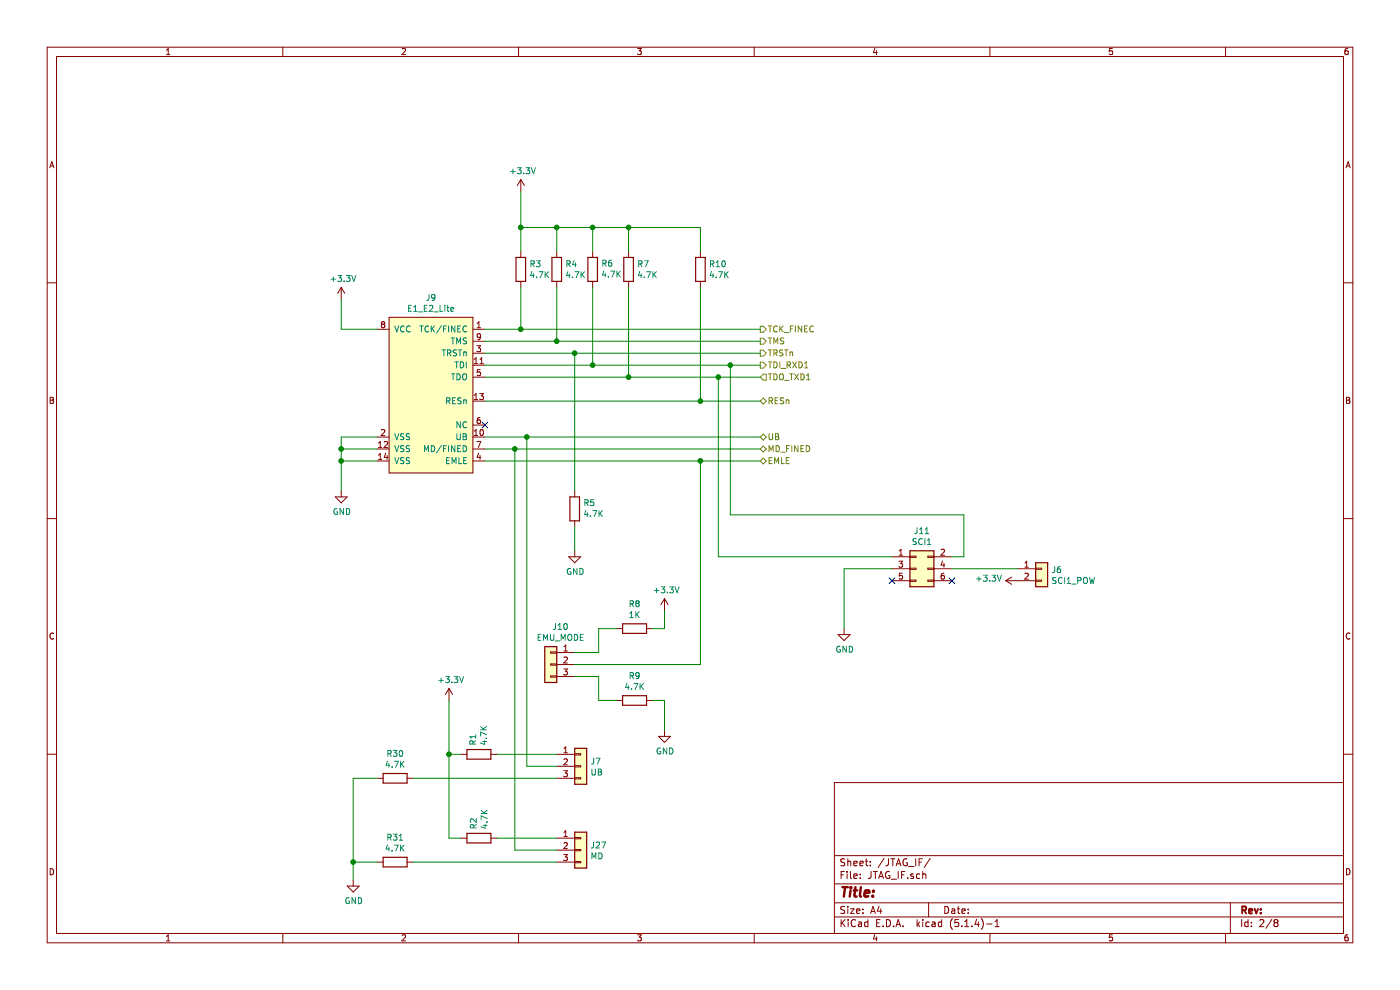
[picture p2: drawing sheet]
EESchema Schematic File Version 4
LIBS:rx72t_100_pga_usb-cache
EELAYER 30 0
EELAYER END
$Descr A4 11693 8268
encoding utf-8
Sheet 2 8
Title ""
Date ""
Rev ""
Comp ""
Comment1 ""
Comment2 ""
Comment3 ""
Comment4 ""
$EndDescr
$Comp
L renesas:E1_E2_Lite J9
U 1 1
P 3600 3300
F 0 "J9" H 3600 4115 50  0000 C CNN
F 1 "E1_E2_Lite" H 3600 4024 50  0000 C CNN
F 2 "Connector_IDC:IDC-Header_2x07_P2.54mm_Vertical" H 3600 4000 50  0001 C CNN
F 3 "" H 3600 4000 50  0001 C CNN
	1    3600 3300
	1    0    0    -1  
$EndComp
Wire Wire Line
	3150 3650 2850 3650
Wire Wire Line
	2850 3650 2850 3750
Wire Wire Line
	3150 3750 2850 3750
Wire Wire Line
	3150 3850 2850 3850
Wire Wire Line
	2850 3850 2850 3750
Connection ~ 2850 3750
Wire Wire Line
	2850 3850 2850 4100
Connection ~ 2850 3850
$Comp
L power:GND #PWR022
U 1 1
P 2850 4100
F 0 "#PWR022" H 2850 3850 50  0001 C CNN
F 1 "GND" H 2855 3927 50  0000 C CNN
F 2 "" H 2850 4100 50  0001 C CNN
F 3 "" H 2850 4100 50  0001 C CNN
	1    2850 4100
	1    0    0    -1  
$EndComp
Wire Wire Line
	4050 2750 4350 2750
Wire Wire Line
	4050 2850 4650 2850
Wire Wire Line
	4050 3050 4950 3050
Wire Wire Line
	4050 3150 5250 3150
Wire Wire Line
	4050 3350 5850 3350
Text HLabel 6350 2750 2    50   Output ~ 0
TCK_FINEC
Text HLabel 6350 2850 2    50   Output ~ 0
TMS
Text HLabel 6350 2950 2    50   Output ~ 0
TRSTn
Text HLabel 6350 3050 2    50   Output ~ 0
TDI_RXD1
Text HLabel 6350 3150 2    50   Input ~ 0
TDO_TXD1
Text HLabel 6350 3350 2    50   BiDi ~ 0
RESn
Text HLabel 6350 3650 2    50   BiDi ~ 0
UB
Text HLabel 6350 3750 2    50   BiDi ~ 0
MD_FINED
Text HLabel 6350 3850 2    50   BiDi ~ 0
EMLE
$Comp
L akizuki:R R3
U 1 1
P 4350 2250
F 0 "R3" V 4304 2320 50  0000 L CNN
F 1 "4.7K" V 4395 2320 50  0000 L CNN
F 2 "Resistor_SMD:R_0603_1608Metric_Pad1.05x0.95mm_HandSolder" H 4350 2180 50  0001 C CNN
F 3 "" V 4350 2250 50  0001 C CNN
	1    4350 2250
	0    1    1    0   
$EndComp
$Comp
L akizuki:R R4
U 1 1
P 4650 2250
F 0 "R4" V 4604 2320 50  0000 L CNN
F 1 "4.7K" V 4695 2320 50  0000 L CNN
F 2 "Resistor_SMD:R_0603_1608Metric_Pad1.05x0.95mm_HandSolder" H 4650 2180 50  0001 C CNN
F 3 "" V 4650 2250 50  0001 C CNN
	1    4650 2250
	0    1    1    0   
$EndComp
$Comp
L akizuki:R R6
U 1 1
P 4950 2250
F 0 "R6" V 4996 2180 50  0000 R CNN
F 1 "4.7K" V 4905 2180 50  0000 R CNN
F 2 "Resistor_SMD:R_0603_1608Metric_Pad1.05x0.95mm_HandSolder" H 4950 2180 50  0001 C CNN
F 3 "" V 4950 2250 50  0001 C CNN
	1    4950 2250
	0    -1   -1   0   
$EndComp
$Comp
L akizuki:R R7
U 1 1
P 5250 2250
F 0 "R7" V 5204 2320 50  0000 L CNN
F 1 "4.7K" V 5295 2320 50  0000 L CNN
F 2 "Resistor_SMD:R_0603_1608Metric_Pad1.05x0.95mm_HandSolder" H 5250 2180 50  0001 C CNN
F 3 "" V 5250 2250 50  0001 C CNN
	1    5250 2250
	0    1    1    0   
$EndComp
Wire Wire Line
	4350 2400 4350 2750
Connection ~ 4350 2750
Wire Wire Line
	4350 2750 6350 2750
Wire Wire Line
	4650 2400 4650 2850
Connection ~ 4650 2850
Wire Wire Line
	4650 2850 6350 2850
Wire Wire Line
	5250 2400 5250 3150
Connection ~ 5250 3150
Wire Wire Line
	4050 2950 4800 2950
Wire Wire Line
	4950 2400 4950 3050
Connection ~ 4950 3050
$Comp
L akizuki:R R5
U 1 1
P 4800 4250
F 0 "R5" V 4846 4180 50  0000 R CNN
F 1 "4.7K" V 4755 4180 50  0000 R CNN
F 2 "Resistor_SMD:R_0603_1608Metric_Pad1.05x0.95mm_HandSolder" H 4800 4180 50  0001 C CNN
F 3 "" V 4800 4250 50  0001 C CNN
	1    4800 4250
	0    -1   -1   0   
$EndComp
Wire Wire Line
	4800 4100 4800 2950
Connection ~ 4800 2950
Wire Wire Line
	4800 2950 6350 2950
Wire Wire Line
	4350 2100 4350 1900
Wire Wire Line
	4350 1900 4650 1900
Wire Wire Line
	4650 1900 4650 2100
Wire Wire Line
	4950 1900 4950 2100
Connection ~ 4650 1900
Wire Wire Line
	4950 1900 5250 1900
Wire Wire Line
	5250 1900 5250 2100
Connection ~ 4950 1900
Wire Wire Line
	4800 4400 4800 4600
$Comp
L power:GND #PWR025
U 1 1
P 4800 4600
F 0 "#PWR025" H 4800 4350 50  0001 C CNN
F 1 "GND" H 4805 4427 50  0000 C CNN
F 2 "" H 4800 4600 50  0001 C CNN
F 3 "" H 4800 4600 50  0001 C CNN
	1    4800 4600
	1    0    0    -1  
$EndComp
Wire Wire Line
	4350 1900 4350 1600
$Comp
L power:+3.3V #PWR024
U 1 1
P 4350 1600
F 0 "#PWR024" H 4350 1450 50  0001 C CNN
F 1 "+3.3V" H 4365 1773 50  0000 C CNN
F 2 "" H 4350 1600 50  0001 C CNN
F 3 "" H 4350 1600 50  0001 C CNN
	1    4350 1600
	1    0    0    -1  
$EndComp
$Comp
L Connector_Generic:Conn_01x03 J?
U 1 1
P 4600 5550
AR Path="/61044A6A/61170838" Ref="J?"  Part="1" 
AR Path="/6106749E/61170838" Ref="J10"  Part="1" 
F 0 "J10" H 4518 5867 50  0000 C CNN
F 1 "EMU_MODE" H 4518 5776 50  0000 C CNN
F 2 "Connector_PinHeader_2.54mm:PinHeader_1x03_P2.54mm_Vertical" H 4600 5550 50  0001 C CNN
F 3 "~" H 4600 5550 50  0001 C CNN
	1    4600 5550
	-1   0    0    -1  
$EndComp
Wire Wire Line
	4800 5450 5000 5450
Wire Wire Line
	5000 5450 5000 5250
Wire Wire Line
	5000 5250 5150 5250
Wire Wire Line
	4800 5650 5000 5650
Wire Wire Line
	5000 5650 5000 5850
Wire Wire Line
	5000 5850 5150 5850
$Comp
L akizuki:R R?
U 1 1
P 5300 5250
AR Path="/61044A6A/61170845" Ref="R?"  Part="1" 
AR Path="/6106749E/61170845" Ref="R8"  Part="1" 
F 0 "R8" H 5300 5457 50  0000 C CNN
F 1 "1K" H 5300 5366 50  0000 C CNN
F 2 "Resistor_SMD:R_0603_1608Metric_Pad1.05x0.95mm_HandSolder" H 5300 5180 50  0001 C CNN
F 3 "" V 5300 5250 50  0001 C CNN
	1    5300 5250
	1    0    0    -1  
$EndComp
$Comp
L akizuki:R R?
U 1 1
P 5300 5850
AR Path="/61044A6A/6117084B" Ref="R?"  Part="1" 
AR Path="/6106749E/6117084B" Ref="R9"  Part="1" 
F 0 "R9" H 5300 6057 50  0000 C CNN
F 1 "4.7K" H 5300 5966 50  0000 C CNN
F 2 "Resistor_SMD:R_0603_1608Metric_Pad1.05x0.95mm_HandSolder" H 5300 5780 50  0001 C CNN
F 3 "" V 5300 5850 50  0001 C CNN
	1    5300 5850
	1    0    0    -1  
$EndComp
Wire Wire Line
	5450 5850 5550 5850
Wire Wire Line
	5550 5850 5550 6100
Wire Wire Line
	5450 5250 5550 5250
Wire Wire Line
	5550 5250 5550 5100
$Comp
L power:+3.3V #PWR?
U 1 1
P 5550 5100
AR Path="/61044A6A/61170855" Ref="#PWR?"  Part="1" 
AR Path="/6106749E/61170855" Ref="#PWR026"  Part="1" 
F 0 "#PWR026" H 5550 4950 50  0001 C CNN
F 1 "+3.3V" H 5565 5273 50  0000 C CNN
F 2 "" H 5550 5100 50  0001 C CNN
F 3 "" H 5550 5100 50  0001 C CNN
	1    5550 5100
	1    0    0    -1  
$EndComp
Wire Wire Line
	4800 5550 5850 5550
Wire Wire Line
	5850 5550 5850 3850
Connection ~ 5850 3850
Wire Wire Line
	5850 3850 6350 3850
$Comp
L power:GND #PWR020
U 1 1
P 2950 7350
F 0 "#PWR020" H 2950 7100 50  0001 C CNN
F 1 "GND" H 2955 7177 50  0000 C CNN
F 2 "" H 2950 7350 50  0001 C CNN
F 3 "" H 2950 7350 50  0001 C CNN
	1    2950 7350
	1    0    0    -1  
$EndComp
$Comp
L akizuki:R R1
U 1 1
P 4000 6300
F 0 "R1" V 4046 6230 50  0000 R CNN
F 1 "4.7K" V 3955 6230 50  0000 R CNN
F 2 "Resistor_SMD:R_0603_1608Metric_Pad1.05x0.95mm_HandSolder" H 4000 6230 50  0001 C CNN
F 3 "" V 4000 6300 50  0001 C CNN
	1    4000 6300
	-1   0    0    1   
$EndComp
$Comp
L akizuki:R R2
U 1 1
P 4000 7000
F 0 "R2" V 3954 7070 50  0000 L CNN
F 1 "4.7K" V 4045 7070 50  0000 L CNN
F 2 "Resistor_SMD:R_0603_1608Metric_Pad1.05x0.95mm_HandSolder" H 4000 6930 50  0001 C CNN
F 3 "" V 4000 7000 50  0001 C CNN
	1    4000 7000
	1    0    0    -1  
$EndComp
$Comp
L power:+3.3V #PWR023
U 1 1
P 3750 5850
F 0 "#PWR023" H 3750 5700 50  0001 C CNN
F 1 "+3.3V" H 3765 6023 50  0000 C CNN
F 2 "" H 3750 5850 50  0001 C CNN
F 3 "" H 3750 5850 50  0001 C CNN
	1    3750 5850
	1    0    0    -1  
$EndComp
Wire Wire Line
	4050 3850 5850 3850
Wire Wire Line
	3150 2750 2850 2750
Wire Wire Line
	2850 2750 2850 2500
$Comp
L power:+3.3V #PWR021
U 1 1
P 2850 2500
F 0 "#PWR021" H 2850 2350 50  0001 C CNN
F 1 "+3.3V" H 2865 2673 50  0000 C CNN
F 2 "" H 2850 2500 50  0001 C CNN
F 3 "" H 2850 2500 50  0001 C CNN
	1    2850 2500
	1    0    0    -1  
$EndComp
$Comp
L akizuki:R R10
U 1 1
P 5850 2250
F 0 "R10" V 5804 2320 50  0000 L CNN
F 1 "4.7K" V 5895 2320 50  0000 L CNN
F 2 "Resistor_SMD:R_0603_1608Metric_Pad1.05x0.95mm_HandSolder" H 5850 2180 50  0001 C CNN
F 3 "" V 5850 2250 50  0001 C CNN
	1    5850 2250
	0    1    1    0   
$EndComp
Wire Wire Line
	5250 1900 5850 1900
Wire Wire Line
	5850 1900 5850 2100
Connection ~ 5250 1900
Wire Wire Line
	5850 2400 5850 3350
Connection ~ 5850 3350
Wire Wire Line
	5850 3350 6350 3350
NoConn ~ 4050 3550
Connection ~ 4350 1900
Wire Wire Line
	4650 1900 4950 1900
$Comp
L Connector_Generic:Conn_02x03_Odd_Even J11
U 1 1
P 7650 4750
F 0 "J11" H 7700 5067 50  0000 C CNN
F 1 "SCI1" H 7700 4976 50  0000 C CNN
F 2 "Connector_IDC:IDC-Header_2x03_P2.54mm_Vertical" H 7650 4750 50  0001 C CNN
F 3 "~" H 7650 4750 50  0001 C CNN
	1    7650 4750
	1    0    0    -1  
$EndComp
Wire Wire Line
	7450 4650 6000 4650
Wire Wire Line
	7950 4650 8050 4650
Wire Wire Line
	8050 4650 8050 4300
Wire Wire Line
	8050 4300 6100 4300
Wire Wire Line
	5250 3150 6000 3150
Wire Wire Line
	4950 3050 6100 3050
Wire Wire Line
	6000 4650 6000 3150
Connection ~ 6000 3150
Wire Wire Line
	6000 3150 6350 3150
Wire Wire Line
	6100 4300 6100 3050
Connection ~ 6100 3050
Wire Wire Line
	6100 3050 6350 3050
Wire Wire Line
	7050 4750 7050 5250
Wire Wire Line
	7050 4750 7450 4750
$Comp
L power:GND #PWR027
U 1 1
P 7050 5250
F 0 "#PWR027" H 7050 5000 50  0001 C CNN
F 1 "GND" H 7055 5077 50  0000 C CNN
F 2 "" H 7050 5250 50  0001 C CNN
F 3 "" H 7050 5250 50  0001 C CNN
	1    7050 5250
	1    0    0    -1  
$EndComp
Wire Wire Line
	7950 4750 8500 4750
NoConn ~ 7950 4850
NoConn ~ 7450 4850
$Comp
L power:+3.3V #PWR?
U 1 1
P 8500 4850
AR Path="/611CF909" Ref="#PWR?"  Part="1" 
AR Path="/6106749E/611CF909" Ref="#PWR016"  Part="1" 
F 0 "#PWR016" H 8500 4700 50  0001 C CNN
F 1 "+3.3V" V 8515 4978 50  0000 L CNN
F 2 "" H 8500 4850 50  0001 C CNN
F 3 "" H 8500 4850 50  0001 C CNN
	1    8500 4850
	0    -1   -1   0   
$EndComp
$Comp
L Connector_Generic:Conn_01x02 J?
U 1 1
P 8700 4750
AR Path="/611CF90F" Ref="J?"  Part="1" 
AR Path="/6106749E/611CF90F" Ref="J6"  Part="1" 
F 0 "J6" H 8780 4742 50  0000 L CNN
F 1 "SCI1_POW" H 8780 4651 50  0000 L CNN
F 2 "Connector_PinHeader_2.54mm:PinHeader_1x02_P2.54mm_Vertical" H 8700 4750 50  0001 C CNN
F 3 "~" H 8700 4750 50  0001 C CNN
	1    8700 4750
	1    0    0    -1  
$EndComp
$Comp
L Connector_Generic:Conn_01x03 J7
U 1 1
P 4850 6400
F 0 "J7" H 4930 6442 50  0000 L CNN
F 1 "UB" H 4930 6351 50  0000 L CNN
F 2 "Connector_PinHeader_2.54mm:PinHeader_1x03_P2.54mm_Vertical" H 4850 6400 50  0001 C CNN
F 3 "~" H 4850 6400 50  0001 C CNN
	1    4850 6400
	1    0    0    -1  
$EndComp
$Comp
L Connector_Generic:Conn_01x03 J27
U 1 1
P 4850 7100
F 0 "J27" H 4930 7142 50  0000 L CNN
F 1 "MD" H 4930 7051 50  0000 L CNN
F 2 "Connector_PinHeader_2.54mm:PinHeader_1x03_P2.54mm_Vertical" H 4850 7100 50  0001 C CNN
F 3 "~" H 4850 7100 50  0001 C CNN
	1    4850 7100
	1    0    0    -1  
$EndComp
Wire Wire Line
	4050 3650 4400 3650
Wire Wire Line
	4050 3750 4300 3750
Wire Wire Line
	4650 6400 4400 6400
Wire Wire Line
	4400 6400 4400 3650
Connection ~ 4400 3650
Wire Wire Line
	4400 3650 6350 3650
Wire Wire Line
	4650 7100 4300 7100
Wire Wire Line
	4300 7100 4300 3750
Connection ~ 4300 3750
Wire Wire Line
	4300 3750 6350 3750
Wire Wire Line
	4650 6300 4150 6300
Wire Wire Line
	4650 7000 4150 7000
Wire Wire Line
	3850 7000 3750 7000
Wire Wire Line
	3750 7000 3750 6300
Wire Wire Line
	3750 6300 3850 6300
Wire Wire Line
	3750 6300 3750 5850
Connection ~ 3750 6300
$Comp
L akizuki:R R30
U 1 1
P 3300 6500
F 0 "R30" H 3300 6707 50  0000 C CNN
F 1 "4.7K" H 3300 6616 50  0000 C CNN
F 2 "Resistor_SMD:R_0603_1608Metric_Pad1.05x0.95mm_HandSolder" H 3300 6430 50  0001 C CNN
F 3 "" V 3300 6500 50  0001 C CNN
	1    3300 6500
	1    0    0    -1  
$EndComp
$Comp
L akizuki:R R31
U 1 1
P 3300 7200
F 0 "R31" H 3300 7407 50  0000 C CNN
F 1 "4.7K" H 3300 7316 50  0000 C CNN
F 2 "Resistor_SMD:R_0603_1608Metric_Pad1.05x0.95mm_HandSolder" H 3300 7130 50  0001 C CNN
F 3 "" V 3300 7200 50  0001 C CNN
	1    3300 7200
	1    0    0    -1  
$EndComp
Wire Wire Line
	4650 6500 3450 6500
Wire Wire Line
	4650 7200 3450 7200
Wire Wire Line
	3150 6500 2950 6500
Wire Wire Line
	2950 6500 2950 7200
Wire Wire Line
	2950 7200 3150 7200
Wire Wire Line
	2950 7200 2950 7350
Connection ~ 2950 7200
$Comp
L power:GND #PWR096
U 1 1
P 5550 6100
F 0 "#PWR096" H 5550 5850 50  0001 C CNN
F 1 "GND" H 5555 5927 50  0000 C CNN
F 2 "" H 5550 6100 50  0001 C CNN
F 3 "" H 5550 6100 50  0001 C CNN
	1    5550 6100
	1    0    0    -1  
$EndComp
$EndSCHEMATC
